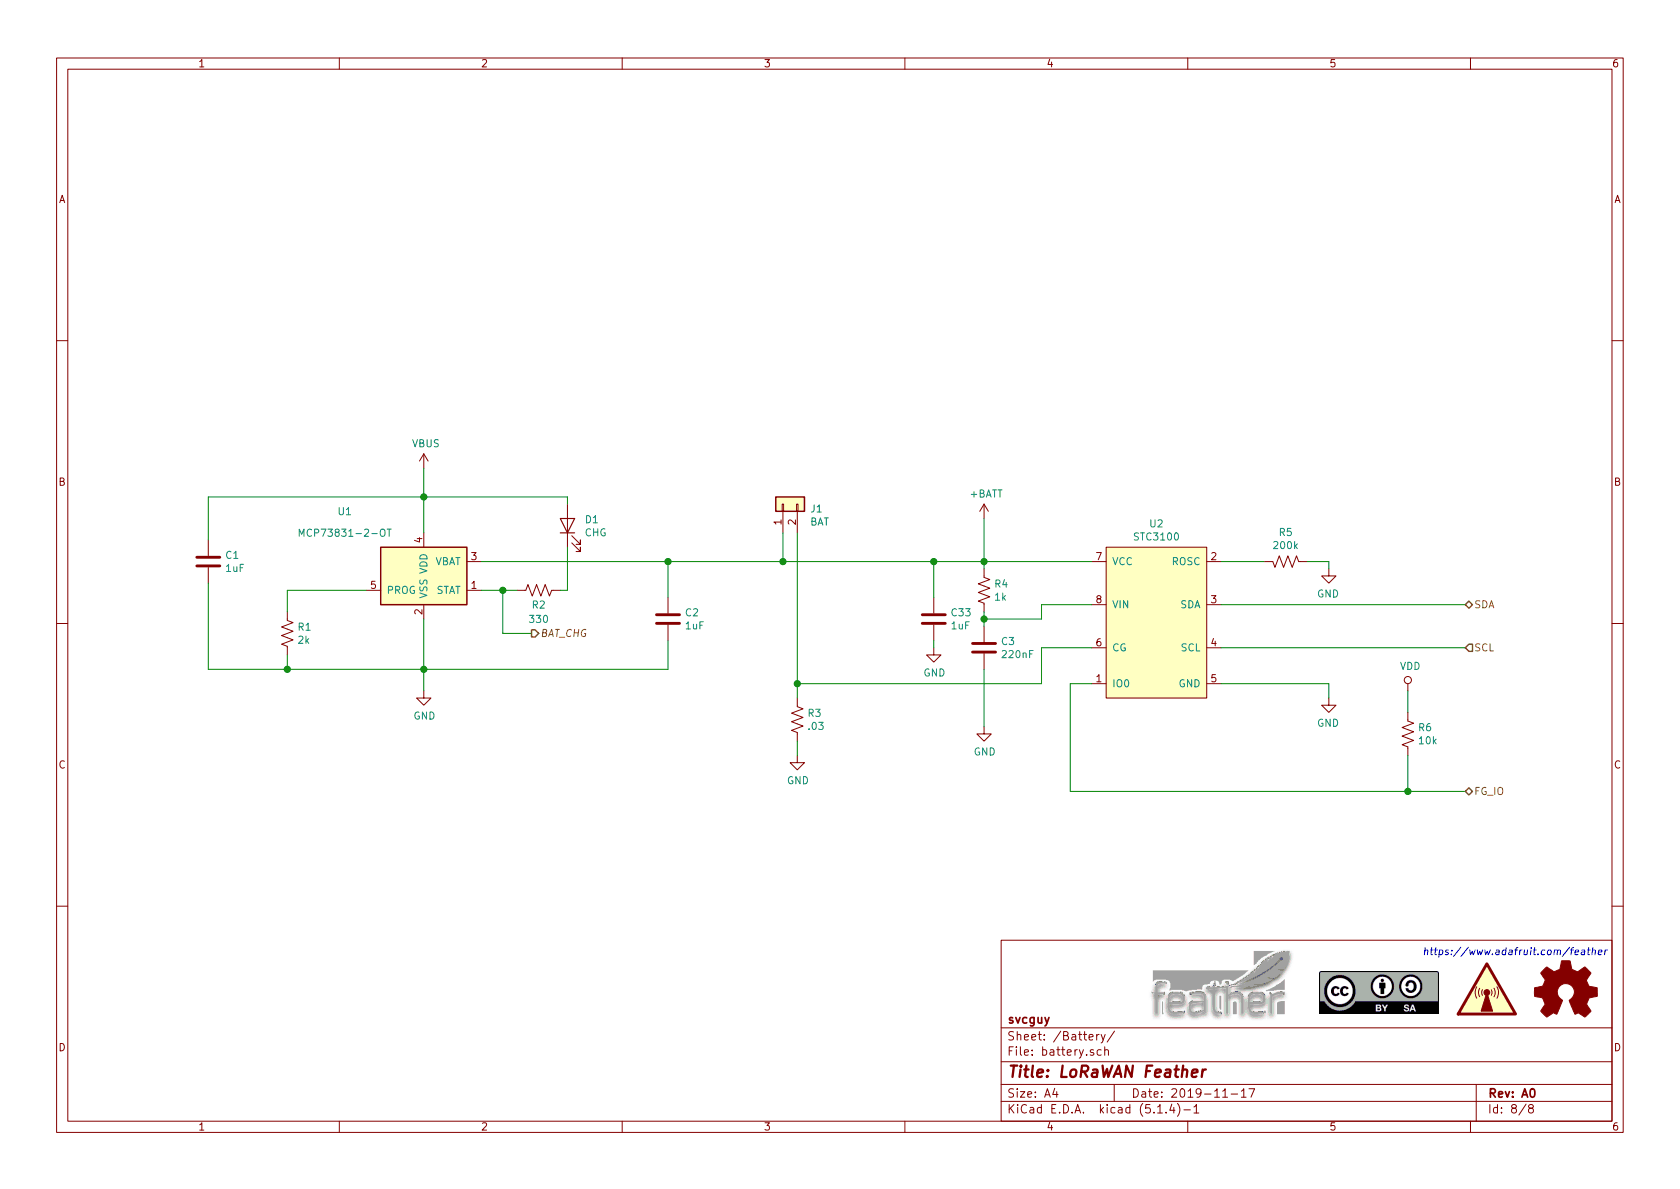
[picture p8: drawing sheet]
EESchema Schematic File Version 4
LIBS:loRaWan1262_jlc-cache
EELAYER 30 0
EELAYER END
$Descr A4 11693 8268
encoding utf-8
Sheet 8 8
Title "LoRaWAN Feather"
Date "2019-11-17"
Rev "A0"
Comp "svcguy"
Comment1 ""
Comment2 ""
Comment3 ""
Comment4 ""
$EndDescr
$Comp
L Connector_Generic:Conn_01x02 J1
U 1 1
P 5450 3500
F 0 "J1" V 5414 3312 50  0000 R CNN
F 1 "BAT" V 5323 3312 50  0000 R CNN
F 2 "Connector_JST:JST_PH_S2B-PH-SM4-TB_1x02-1MP_P2.00mm_Horizontal" H 5450 3500 50  0001 C CNN
F 3 "~" H 5450 3500 50  0001 C CNN
F 4 "" V 5450 3500 50  0001 C CNN "LCSC"
F 5 "455-1749-1-ND" V 5450 3500 50  0001 C CNN "Digikey"
	1    5450 3500
	0    -1   -1   0   
$EndComp
$Comp
L power:VBUS #PWR01
U 1 1
P 2950 3250
F 0 "#PWR01" H 2950 3100 50  0001 C CNN
F 1 "VBUS" H 2965 3423 50  0000 C CNN
F 2 "" H 2950 3250 50  0001 C CNN
F 3 "" H 2950 3250 50  0001 C CNN
	1    2950 3250
	1    0    0    -1  
$EndComp
Wire Wire Line
	2950 3250 2950 3450
Wire Wire Line
	5450 3900 5450 3700
$Comp
L power:GND #PWR02
U 1 1
P 2950 4800
F 0 "#PWR02" H 2950 4550 50  0001 C CNN
F 1 "GND" H 2955 4627 50  0000 C CNN
F 2 "" H 2950 4800 50  0001 C CNN
F 3 "" H 2950 4800 50  0001 C CNN
	1    2950 4800
	1    0    0    -1  
$EndComp
Wire Wire Line
	2950 4300 2950 4650
$Comp
L Device:C C1
U 1 1
P 1450 3900
F 0 "C1" H 1565 3946 50  0000 L CNN
F 1 "1uF" H 1565 3855 50  0000 L CNN
F 2 "jlcpcb_smt:C_0402_1005Metric" H 1488 3750 50  0001 C CNN
F 3 "~" H 1450 3900 50  0001 C CNN
F 4 "C52923" H 1450 3900 50  0001 C CNN "LCSC"
F 5 "311-1439-1-ND" H 1450 3900 50  0001 C CNN "Digikey"
	1    1450 3900
	1    0    0    -1  
$EndComp
Wire Wire Line
	1450 3450 1450 3750
Connection ~ 2950 3450
Wire Wire Line
	2950 3450 2950 3700
Wire Wire Line
	1450 4050 1450 4650
Wire Wire Line
	1450 4650 2000 4650
Connection ~ 2950 4650
Wire Wire Line
	2950 4650 2950 4800
$Comp
L Device:R_US R1
U 1 1
P 2000 4400
F 0 "R1" H 2068 4446 50  0000 L CNN
F 1 "2k" H 2068 4355 50  0000 L CNN
F 2 "jlcpcb_smt:R_0402_1005Metric" V 2040 4390 50  0001 C CNN
F 3 "~" H 2000 4400 50  0001 C CNN
F 4 "C4109" H 2000 4400 50  0001 C CNN "LCSC"
F 5 "311-2KLRCT-ND" H 2000 4400 50  0001 C CNN "Digikey"
	1    2000 4400
	1    0    0    -1  
$EndComp
Wire Wire Line
	2550 4100 2000 4100
Wire Wire Line
	2000 4100 2000 4250
Wire Wire Line
	2000 4550 2000 4650
Connection ~ 2000 4650
Wire Wire Line
	2000 4650 2950 4650
$Comp
L Device:C C2
U 1 1
P 4650 4300
F 0 "C2" H 4765 4346 50  0000 L CNN
F 1 "1uF" H 4765 4255 50  0000 L CNN
F 2 "jlcpcb_smt:C_0402_1005Metric" H 4688 4150 50  0001 C CNN
F 3 "~" H 4650 4300 50  0001 C CNN
F 4 "C52923" H 4650 4300 50  0001 C CNN "LCSC"
F 5 "311-1439-1-ND" H 4650 4300 50  0001 C CNN "Digikey"
	1    4650 4300
	1    0    0    -1  
$EndComp
Wire Wire Line
	4650 4650 4650 4450
Wire Wire Line
	4650 4150 4650 3900
Wire Wire Line
	4650 3900 5450 3900
$Comp
L Battery_Management:MCP73831-2-OT U1
U 1 1
P 2950 4000
F 0 "U1" H 2400 4450 50  0000 C CNN
F 1 "MCP73831-2-OT" H 2400 4300 50  0000 C CNN
F 2 "jlcpcb_smt:TSOT-23-5" H 3000 3750 50  0001 L CIN
F 3 "http://ww1.microchip.com/downloads/en/DeviceDoc/20001984g.pdf" H 2800 3950 50  0001 C CNN
F 4 "C424093" H 2950 4000 50  0001 C CNN "LCSC"
F 5 "MCP73831T-2ATI/OTCT-ND" H 2950 4000 50  0001 C CNN "Digikey"
	1    2950 4000
	1    0    0    -1  
$EndComp
Wire Wire Line
	1450 3450 2950 3450
$Comp
L Device:LED D1
U 1 1
P 3950 3650
F 0 "D1" V 3989 3532 50  0000 R CNN
F 1 "CHG" V 3898 3532 50  0000 R CNN
F 2 "jlcpcb_smt:LED_0603_1608Metric" H 3950 3650 50  0001 C CNN
F 3 "~" H 3950 3650 50  0001 C CNN
F 4 "C72038" V 3950 3650 50  0001 C CNN "LCSC"
F 5 "160-1448-1-ND" V 3950 3650 50  0001 C CNN "Digikey"
	1    3950 3650
	0    -1   -1   0   
$EndComp
Wire Wire Line
	2950 3450 3950 3450
Wire Wire Line
	3950 3450 3950 3500
$Comp
L Device:R_US R2
U 1 1
P 3750 4100
F 0 "R2" V 3850 4100 50  0000 C CNN
F 1 "330" V 3950 4100 50  0000 C CNN
F 2 "jlcpcb_smt:R_0402_1005Metric" V 3790 4090 50  0001 C CNN
F 3 "~" H 3750 4100 50  0001 C CNN
F 4 "C25104" V 3750 4100 50  0001 C CNN "LCSC"
F 5 "311-330LRCT-ND" V 3750 4100 50  0001 C CNN "Digikey"
	1    3750 4100
	0    1    1    0   
$EndComp
Wire Wire Line
	3950 3800 3950 4100
Wire Wire Line
	3950 4100 3900 4100
Wire Wire Line
	3600 4100 3500 4100
Text HLabel 3700 4400 2    50   Output Italic 0
BAT_CHG
Wire Wire Line
	3350 3900 4650 3900
Connection ~ 4650 3900
Wire Wire Line
	2950 4650 4650 4650
$Comp
L Custom_KiCAD:STC3100 U2
U 1 1
P 8050 4350
F 0 "U2" H 8050 5065 50  0000 C CNN
F 1 "STC3100" H 8050 4974 50  0000 C CNN
F 2 "jlcpcb_smt:MSOP-8_3x3mm_P0.65mm" H 8050 4350 50  0001 C CNN
F 3 "" H 8050 4350 50  0001 C CNN
F 4 "" H 8050 4350 50  0001 C CNN "LCSC"
F 5 "497-10526-1-ND" H 8050 4350 50  0001 C CNN "Digikey"
	1    8050 4350
	-1   0    0    -1  
$EndComp
$Comp
L Device:R_US R5
U 1 1
P 8950 3900
F 0 "R5" V 8745 3900 50  0000 C CNN
F 1 "200k" V 8836 3900 50  0000 C CNN
F 2 "jlcpcb_smt:R_0603_1608Metric" V 8990 3890 50  0001 C CNN
F 3 "~" H 8950 3900 50  0001 C CNN
F 4 "C61953" V 8950 3900 50  0001 C CNN "LCSC"
F 5 "A119933CT-ND" V 8950 3900 50  0001 C CNN "Digikey"
	1    8950 3900
	0    -1   1    0   
$EndComp
$Comp
L power:GND #PWR06
U 1 1
P 9250 3950
F 0 "#PWR06" H 9250 3700 50  0001 C CNN
F 1 "GND" H 9255 3777 50  0000 C CNN
F 2 "" H 9250 3950 50  0001 C CNN
F 3 "" H 9250 3950 50  0001 C CNN
	1    9250 3950
	-1   0    0    -1  
$EndComp
Wire Wire Line
	9100 3900 9250 3900
Wire Wire Line
	9250 3900 9250 3950
Wire Wire Line
	8800 3900 8500 3900
Wire Wire Line
	8500 4200 10200 4200
Wire Wire Line
	8500 4500 10200 4500
$Comp
L power:GND #PWR07
U 1 1
P 9250 4850
F 0 "#PWR07" H 9250 4600 50  0001 C CNN
F 1 "GND" H 9255 4677 50  0000 C CNN
F 2 "" H 9250 4850 50  0001 C CNN
F 3 "" H 9250 4850 50  0001 C CNN
	1    9250 4850
	-1   0    0    -1  
$EndComp
Wire Wire Line
	8500 4750 9250 4750
Wire Wire Line
	9250 4750 9250 4850
Text HLabel 10200 4200 2    50   BiDi ~ 0
SDA
Text HLabel 10200 4500 2    50   Input ~ 0
SCL
Connection ~ 5450 3900
Wire Wire Line
	5450 3900 6500 3900
$Comp
L power:+BATT #PWR04
U 1 1
P 6850 3600
F 0 "#PWR04" H 6850 3450 50  0001 C CNN
F 1 "+BATT" H 6865 3773 50  0000 C CNN
F 2 "" H 6850 3600 50  0001 C CNN
F 3 "" H 6850 3600 50  0001 C CNN
	1    6850 3600
	1    0    0    -1  
$EndComp
Wire Wire Line
	6850 3600 6850 3900
Connection ~ 6850 3900
Wire Wire Line
	6850 3900 7600 3900
$Comp
L Device:R_US R4
U 1 1
P 6850 4100
F 0 "R4" H 6918 4146 50  0000 L CNN
F 1 "1k" H 6918 4055 50  0000 L CNN
F 2 "jlcpcb_smt:R_0402_1005Metric" V 6890 4090 50  0001 C CNN
F 3 "~" H 6850 4100 50  0001 C CNN
F 4 "C11702" H 6850 4100 50  0001 C CNN "LCSC"
F 5 "311-1.00KLRCT-ND" H 6850 4100 50  0001 C CNN "Digikey"
	1    6850 4100
	1    0    0    -1  
$EndComp
$Comp
L Device:C C3
U 1 1
P 6850 4500
F 0 "C3" H 6965 4546 50  0000 L CNN
F 1 "220nF" H 6965 4455 50  0000 L CNN
F 2 "jlcpcb_smt:C_0402_1005Metric" H 6888 4350 50  0001 C CNN
F 3 "~" H 6850 4500 50  0001 C CNN
F 4 "C16772" H 6850 4500 50  0001 C CNN "LCSC"
F 5 "311-1035-1-ND" H 6850 4500 50  0001 C CNN "Digikey"
	1    6850 4500
	1    0    0    -1  
$EndComp
$Comp
L power:GND #PWR05
U 1 1
P 6850 5050
F 0 "#PWR05" H 6850 4800 50  0001 C CNN
F 1 "GND" H 6855 4877 50  0000 C CNN
F 2 "" H 6850 5050 50  0001 C CNN
F 3 "" H 6850 5050 50  0001 C CNN
	1    6850 5050
	1    0    0    -1  
$EndComp
Wire Wire Line
	6850 3900 6850 3950
Wire Wire Line
	6850 4250 6850 4300
Wire Wire Line
	6850 4650 6850 5050
Wire Wire Line
	6850 4300 7250 4300
Wire Wire Line
	7250 4300 7250 4200
Wire Wire Line
	7250 4200 7600 4200
Connection ~ 6850 4300
Wire Wire Line
	6850 4300 6850 4350
Wire Wire Line
	7600 4500 7250 4500
Wire Wire Line
	7250 4500 7250 4750
Wire Wire Line
	5550 3700 5550 4750
Wire Wire Line
	5550 4750 7250 4750
$Comp
L Device:R_US R3
U 1 1
P 5550 5000
F 0 "R3" H 5618 5046 50  0000 L CNN
F 1 ".03" H 5618 4955 50  0000 L CNN
F 2 "jlcpcb_smt:R_0805_2012Metric" V 5590 4990 50  0001 C CNN
F 3 "~" H 5550 5000 50  0001 C CNN
F 4 "C247605" H 5550 5000 50  0001 C CNN "LCSC"
F 5 "P124412CT-ND" H 5550 5000 50  0001 C CNN "Digikey"
	1    5550 5000
	1    0    0    -1  
$EndComp
$Comp
L power:GND #PWR03
U 1 1
P 5550 5250
F 0 "#PWR03" H 5550 5000 50  0001 C CNN
F 1 "GND" H 5555 5077 50  0000 C CNN
F 2 "" H 5550 5250 50  0001 C CNN
F 3 "" H 5550 5250 50  0001 C CNN
	1    5550 5250
	1    0    0    -1  
$EndComp
Wire Wire Line
	5550 4750 5550 4850
Connection ~ 5550 4750
Wire Wire Line
	5550 5150 5550 5250
Wire Wire Line
	7600 4750 7450 4750
Wire Wire Line
	7450 4750 7450 5500
Wire Wire Line
	7450 5500 9800 5500
$Comp
L Device:R_US R6
U 1 1
P 9800 5100
F 0 "R6" H 9868 5146 50  0000 L CNN
F 1 "10k" H 9868 5055 50  0000 L CNN
F 2 "jlcpcb_smt:R_0402_1005Metric" V 9840 5090 50  0001 C CNN
F 3 "~" H 9800 5100 50  0001 C CNN
F 4 "C25744" H 9800 5100 50  0001 C CNN "LCSC"
F 5 "311-10.0KLRTR-ND" H 9800 5100 50  0001 C CNN "Digikey"
	1    9800 5100
	1    0    0    -1  
$EndComp
Wire Wire Line
	9800 5250 9800 5500
Connection ~ 9800 5500
Wire Wire Line
	9800 5500 10200 5500
$Comp
L power:VDD #PWR08
U 1 1
P 9800 4800
F 0 "#PWR08" H 9800 4650 50  0001 C CNN
F 1 "VDD" H 9817 4973 50  0000 C CNN
F 2 "" H 9800 4800 50  0001 C CNN
F 3 "" H 9800 4800 50  0001 C CNN
	1    9800 4800
	1    0    0    -1  
$EndComp
Wire Wire Line
	9800 4800 9800 4950
Text HLabel 10200 5500 2    50   BiDi ~ 0
FG_IO
Wire Wire Line
	3500 4100 3500 4400
Wire Wire Line
	3500 4400 3700 4400
Connection ~ 3500 4100
Wire Wire Line
	3500 4100 3350 4100
$Comp
L Device:C C33
U 1 1
P 6500 4300
F 0 "C33" H 6615 4346 50  0000 L CNN
F 1 "1uF" H 6615 4255 50  0000 L CNN
F 2 "jlcpcb_smt:C_0402_1005Metric" H 6538 4150 50  0001 C CNN
F 3 "~" H 6500 4300 50  0001 C CNN
F 4 "C52923" H 6500 4300 50  0001 C CNN "LCSC"
F 5 "311-1439-1-ND" H 6500 4300 50  0001 C CNN "Digikey"
	1    6500 4300
	1    0    0    -1  
$EndComp
Wire Wire Line
	6500 3900 6500 4150
Connection ~ 6500 3900
Wire Wire Line
	6500 3900 6850 3900
$Comp
L power:GND #PWR011
U 1 1
P 6500 4500
F 0 "#PWR011" H 6500 4250 50  0001 C CNN
F 1 "GND" H 6505 4327 50  0000 C CNN
F 2 "" H 6500 4500 50  0001 C CNN
F 3 "" H 6500 4500 50  0001 C CNN
	1    6500 4500
	1    0    0    -1  
$EndComp
Wire Wire Line
	6500 4450 6500 4500
$Comp
L Graphic:Logo_Open_Hardware_Small #LOGO8
U 1 1
P 10900 6900
F 0 "#LOGO8" H 10900 7175 50  0001 C CNN
F 1 "Logo_Open_Hardware_Small" H 10900 6675 50  0001 C CNN
F 2 "" H 10900 6900 50  0001 C CNN
F 3 "~" H 10900 6900 50  0001 C CNN
	1    10900 6900
	1    0    0    -1  
$EndComp
$Comp
L Graphic:SYM_Radio_Waves_Large #SYM8
U 1 1
P 10350 6850
F 0 "#SYM8" H 10350 7050 50  0001 C CNN
F 1 "SYM_Radio_Waves_Large" H 10350 6600 50  0001 C CNN
F 2 "" H 10350 6650 50  0001 C CNN
F 3 "~" H 10380 6650 50  0001 C CNN
	1    10350 6850
	1    0    0    -1  
$EndComp
Text Notes 9900 6650 0    50   Italic 0
https://www.adafruit.com/feather
$EndSCHEMATC
